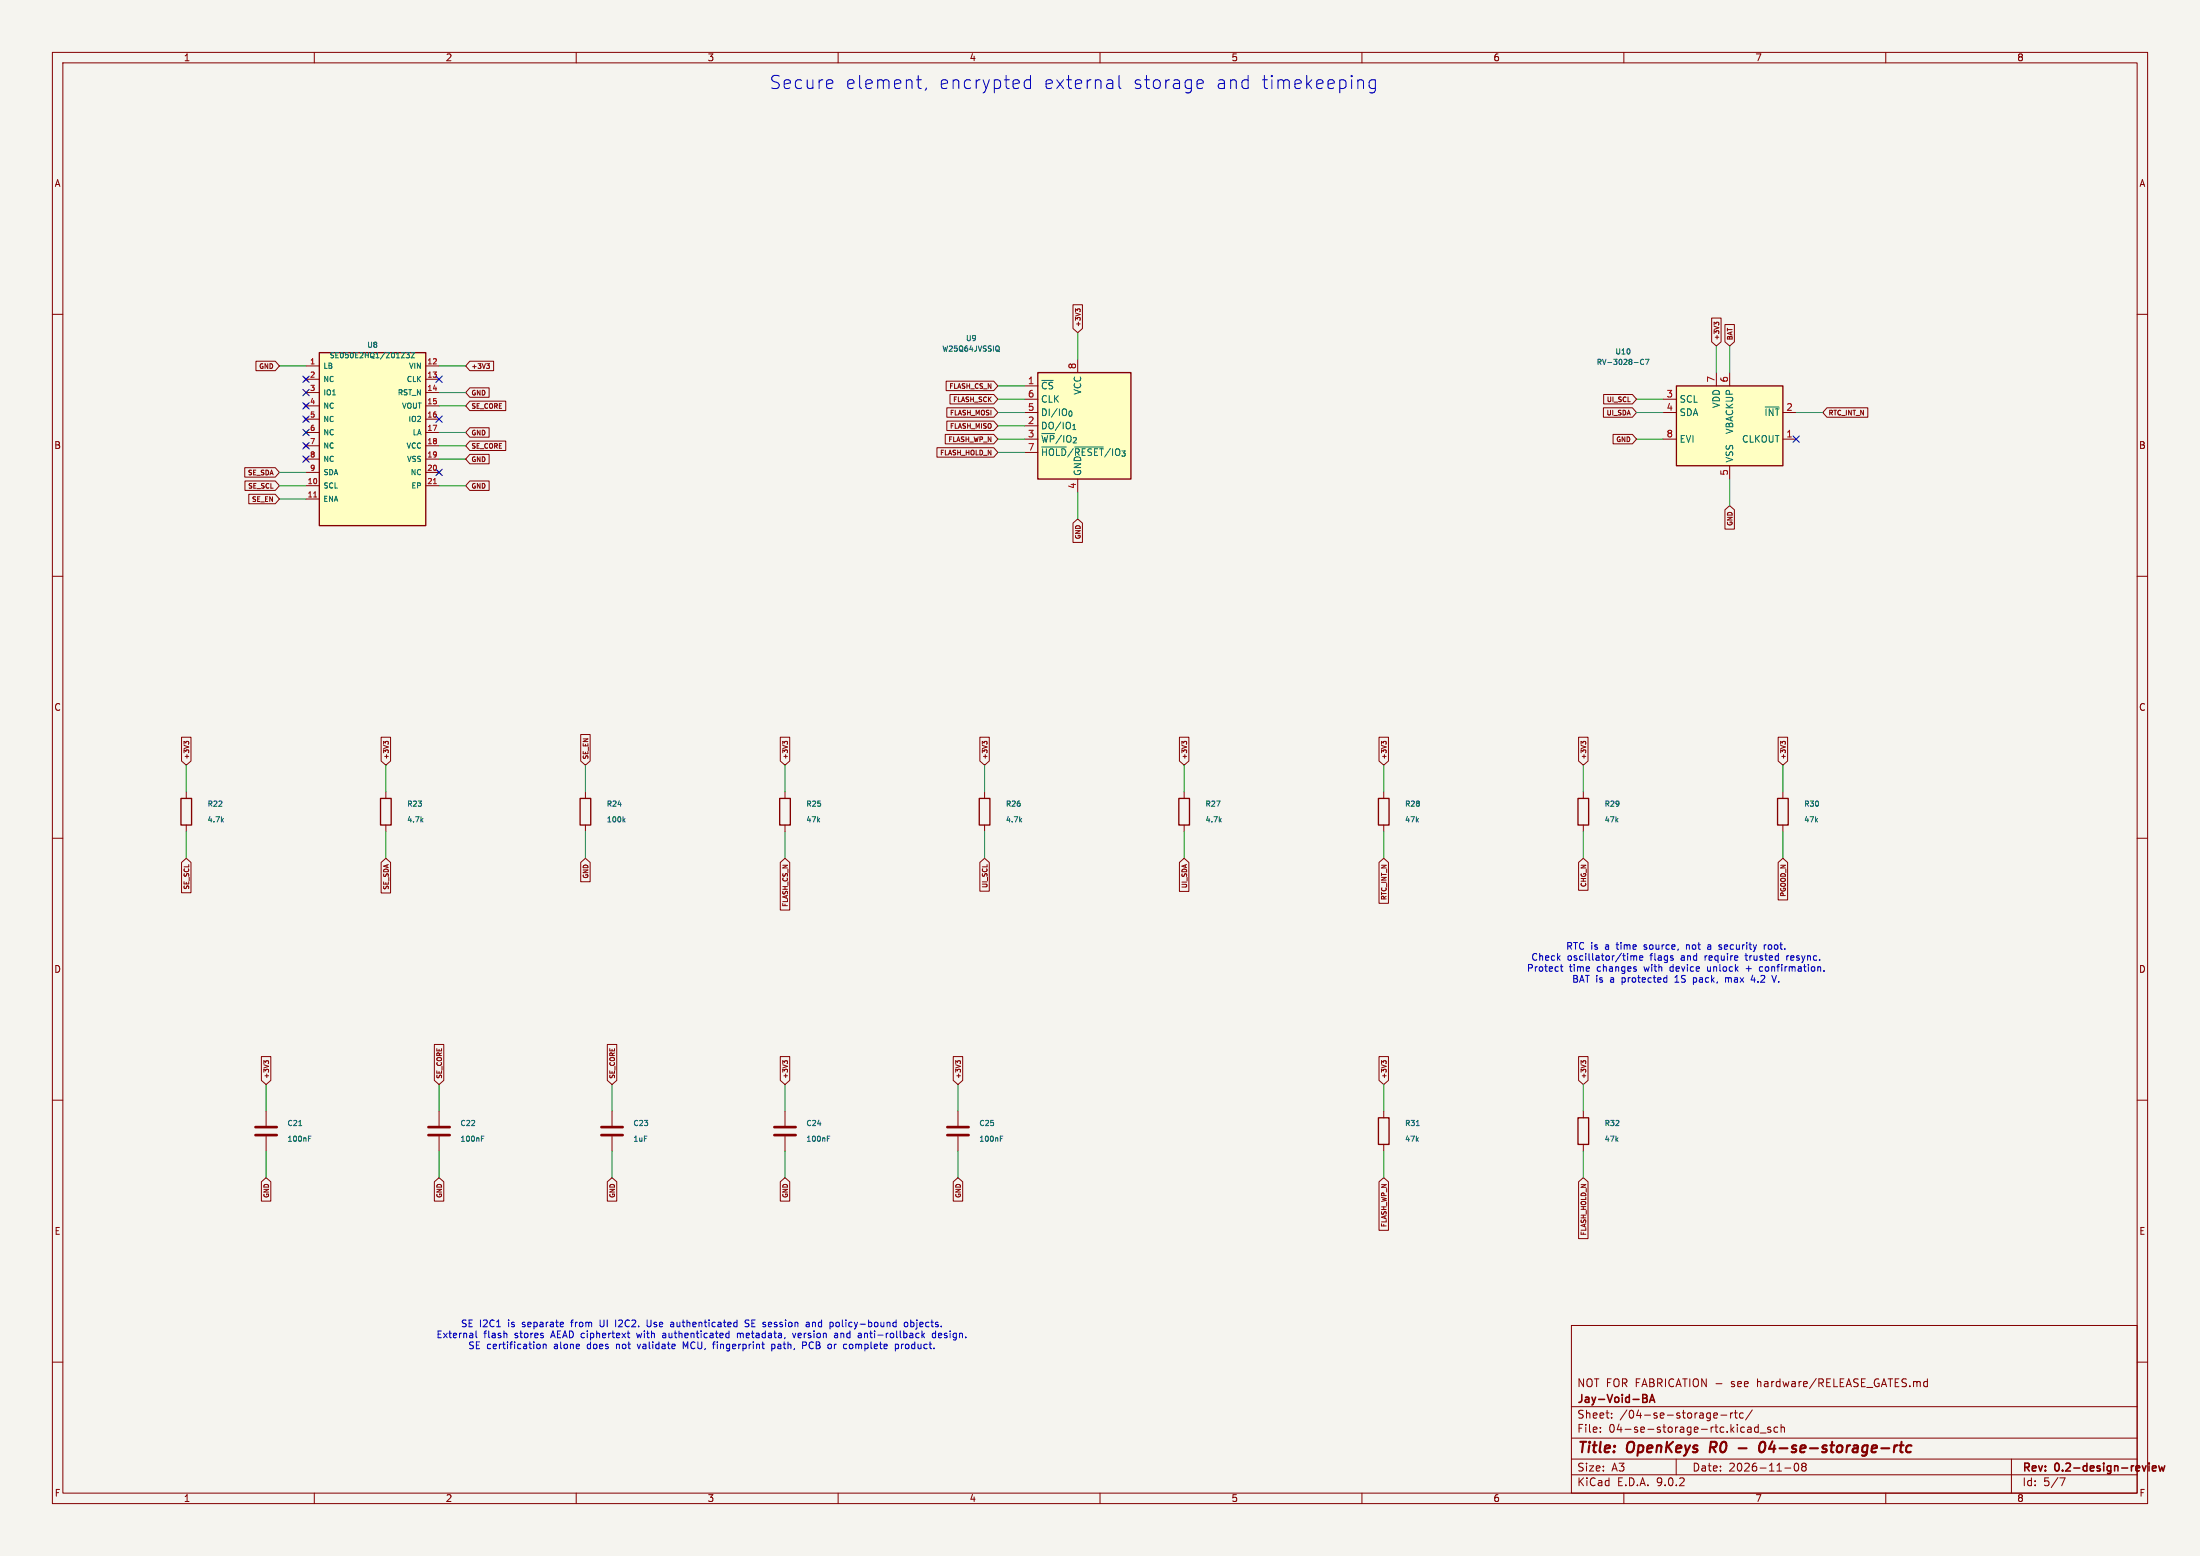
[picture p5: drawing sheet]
(kicad_sch
 (version 20250114)
 (generator "eeschema")
 (paper "A3")
 (title_block
  (title "OpenKeys R0 - 04-se-storage-rtc")
  (date "2026-11-08")
  (rev "0.2-design-review")
  (company "Jay-Void-BA")
  (comment 1 "NOT FOR FABRICATION - see hardware/RELEASE_GATES.md"))
 (lib_symbols
  (symbol "OpenKeys:SE050E"
   (pin_names
    (offset 0.7)) (in_bom yes) (on_board yes)
   (property "Reference" "U" (at 0 19.51 0) (effects (font (size 1.0 1.0))))
   (property "Value" "SE050E" (at 0 17.51 0) (effects (font (size 1.0 1.0))))
   (symbol "SE050E_0_1"
    (rectangle (start -10.16 16.51) (end 10.16 -16.51) (stroke (width 0.254) (type default)) (fill (type background))))
   (symbol "SE050E_1_1"
    (pin passive line (at -12.7 13.97 0) (length 2.54) (name "LB" (effects (font (size 1.0 1.0)))) (number "1" (effects (font (size 1.0 1.0)))))
    (pin no_connect line (at -12.7 11.43 0) (length 2.54) (name "NC" (effects (font (size 1.0 1.0)))) (number "2" (effects (font (size 1.0 1.0)))))
    (pin bidirectional line (at -12.7 8.89 0) (length 2.54) (name "IO1" (effects (font (size 1.0 1.0)))) (number "3" (effects (font (size 1.0 1.0)))))
    (pin no_connect line (at -12.7 6.35 0) (length 2.54) (name "NC" (effects (font (size 1.0 1.0)))) (number "4" (effects (font (size 1.0 1.0)))))
    (pin no_connect line (at -12.7 3.81 0) (length 2.54) (name "NC" (effects (font (size 1.0 1.0)))) (number "5" (effects (font (size 1.0 1.0)))))
    (pin no_connect line (at -12.7 1.27 0) (length 2.54) (name "NC" (effects (font (size 1.0 1.0)))) (number "6" (effects (font (size 1.0 1.0)))))
    (pin no_connect line (at -12.7 -1.27 0) (length 2.54) (name "NC" (effects (font (size 1.0 1.0)))) (number "7" (effects (font (size 1.0 1.0)))))
    (pin no_connect line (at -12.7 -3.81 0) (length 2.54) (name "NC" (effects (font (size 1.0 1.0)))) (number "8" (effects (font (size 1.0 1.0)))))
    (pin bidirectional line (at -12.7 -6.35 0) (length 2.54) (name "SDA" (effects (font (size 1.0 1.0)))) (number "9" (effects (font (size 1.0 1.0)))))
    (pin input line (at -12.7 -8.89 0) (length 2.54) (name "SCL" (effects (font (size 1.0 1.0)))) (number "10" (effects (font (size 1.0 1.0)))))
    (pin input line (at -12.7 -11.43 0) (length 2.54) (name "ENA" (effects (font (size 1.0 1.0)))) (number "11" (effects (font (size 1.0 1.0)))))
    (pin power_in line (at 12.7 13.97 180) (length 2.54) (name "VIN" (effects (font (size 1.0 1.0)))) (number "12" (effects (font (size 1.0 1.0)))))
    (pin input line (at 12.7 11.43 180) (length 2.54) (name "CLK" (effects (font (size 1.0 1.0)))) (number "13" (effects (font (size 1.0 1.0)))))
    (pin input line (at 12.7 8.89 180) (length 2.54) (name "RST_N" (effects (font (size 1.0 1.0)))) (number "14" (effects (font (size 1.0 1.0)))))
    (pin power_out line (at 12.7 6.35 180) (length 2.54) (name "VOUT" (effects (font (size 1.0 1.0)))) (number "15" (effects (font (size 1.0 1.0)))))
    (pin bidirectional line (at 12.7 3.81 180) (length 2.54) (name "IO2" (effects (font (size 1.0 1.0)))) (number "16" (effects (font (size 1.0 1.0)))))
    (pin passive line (at 12.7 1.27 180) (length 2.54) (name "LA" (effects (font (size 1.0 1.0)))) (number "17" (effects (font (size 1.0 1.0)))))
    (pin power_in line (at 12.7 -1.27 180) (length 2.54) (name "VCC" (effects (font (size 1.0 1.0)))) (number "18" (effects (font (size 1.0 1.0)))))
    (pin power_in line (at 12.7 -3.81 180) (length 2.54) (name "VSS" (effects (font (size 1.0 1.0)))) (number "19" (effects (font (size 1.0 1.0)))))
    (pin no_connect line (at 12.7 -6.35 180) (length 2.54) (name "NC" (effects (font (size 1.0 1.0)))) (number "20" (effects (font (size 1.0 1.0)))))
    (pin passive line (at 12.7 -8.89 180) (length 2.54) (name "EP" (effects (font (size 1.0 1.0)))) (number "21" (effects (font (size 1.0 1.0)))))))
  (symbol "OpenKeys:W25Q32JVSS" (exclude_from_sim no) (in_bom yes) (on_board yes)
   (property "Reference" "U" (at -6.35 11.43 0) (effects (font (size 1.27 1.27))))
   (property "Value" "W25Q32JVSS" (at 7.62 11.43 0) (effects (font (size 1.27 1.27))))
   (property "Footprint" "Package_SO:SOIC-8_5.3x5.3mm_P1.27mm" (at 0 0 0) (effects (font (size 1.27 1.27)) (hide yes)))
   (property "Datasheet" "http://www.winbond.com/resource-files/w25q32jv%20revg%2003272018%20plus.pdf" (at 0 0 0) (effects (font (size 1.27 1.27)) (hide yes)))
   (property "Description" "32Mbit / 4MiB Serial Flash Memory, Standard/Dual/Quad SPI, 2.7-3.6V, SOIC-8 (208 mil)" (at 0 0 0) (effects (font (size 1.27 1.27)) (hide yes)))
   (symbol "W25Q32JVSS_0_1"
    (rectangle (start -7.62 10.16) (end 10.16 -10.16) (stroke (width 0.254) (type default)) (fill (type background))))
   (symbol "W25Q32JVSS_1_1"
    (pin input line (at -10.16 7.62 0) (length 2.54) (name "~{CS}" (effects (font (size 1.27 1.27)))) (number "1" (effects (font (size 1.27 1.27)))))
    (pin input line (at -10.16 5.08 0) (length 2.54) (name "CLK" (effects (font (size 1.27 1.27)))) (number "6" (effects (font (size 1.27 1.27)))))
    (pin bidirectional line (at -10.16 2.54 0) (length 2.54) (name "DI/IO_{0}" (effects (font (size 1.27 1.27)))) (number "5" (effects (font (size 1.27 1.27)))))
    (pin bidirectional line (at -10.16 0 0) (length 2.54) (name "DO/IO_{1}" (effects (font (size 1.27 1.27)))) (number "2" (effects (font (size 1.27 1.27)))))
    (pin bidirectional line (at -10.16 -2.54 0) (length 2.54) (name "~{WP}/IO_{2}" (effects (font (size 1.27 1.27)))) (number "3" (effects (font (size 1.27 1.27)))))
    (pin bidirectional line (at -10.16 -5.08 0) (length 2.54) (name "~{HOLD}/~{RESET}/IO_{3}" (effects (font (size 1.27 1.27)))) (number "7" (effects (font (size 1.27 1.27)))))
    (pin power_in line (at 0 12.7 270) (length 2.54) (name "VCC" (effects (font (size 1.27 1.27)))) (number "8" (effects (font (size 1.27 1.27)))))
    (pin power_in line (at 0 -12.7 90) (length 2.54) (name "GND" (effects (font (size 1.27 1.27)))) (number "4" (effects (font (size 1.27 1.27))))))
   (embedded_fonts no))
  (symbol "OpenKeys:RV-3028-C7" (exclude_from_sim no) (in_bom yes) (on_board yes)
   (property "Reference" "U" (at -8.89 8.89 0) (effects (font (size 1.27 1.27))))
   (property "Value" "RV-3028-C7" (at 7.62 8.89 0) (effects (font (size 1.27 1.27))))
   (property "Footprint" "Package_SON:MicroCrystal_C7_SON-8_1.5x3.2mm_P0.9mm" (at 25.4 -8.89 0) (effects (font (size 1.27 1.27)) (hide yes)))
   (property "Datasheet" "https://www.microcrystal.com/fileadmin/Media/Products/RTC/Datasheet/RV-3028-C7.pdf" (at 0 0 0) (effects (font (size 1.27 1.27)) (hide yes)))
   (property "Description" "Realtime Clock/Calendar I2C Interface, Extreme Low Power, 1.1 V to 5.5 V, MicroCrystal C7" (at 0 0 0) (effects (font (size 1.27 1.27)) (hide yes)))
   (symbol "RV-3028-C7_0_1"
    (rectangle (start -10.16 7.62) (end 10.16 -7.62) (stroke (width 0.254) (type default)) (fill (type background))))
   (symbol "RV-3028-C7_1_1"
    (pin input line (at -12.7 5.08 0) (length 2.54) (name "SCL" (effects (font (size 1.27 1.27)))) (number "3" (effects (font (size 1.27 1.27)))))
    (pin bidirectional line (at -12.7 2.54 0) (length 2.54) (name "SDA" (effects (font (size 1.27 1.27)))) (number "4" (effects (font (size 1.27 1.27)))))
    (pin input line (at -12.7 -2.54 0) (length 2.54) (name "EVI" (effects (font (size 1.27 1.27)))) (number "8" (effects (font (size 1.27 1.27)))))
    (pin power_in line (at -2.54 10.16 270) (length 2.54) (name "VDD" (effects (font (size 1.27 1.27)))) (number "7" (effects (font (size 1.27 1.27)))))
    (pin power_in line (at 0 10.16 270) (length 2.54) (name "VBACKUP" (effects (font (size 1.27 1.27)))) (number "6" (effects (font (size 1.27 1.27)))))
    (pin power_in line (at 0 -10.16 90) (length 2.54) (name "VSS" (effects (font (size 1.27 1.27)))) (number "5" (effects (font (size 1.27 1.27)))))
    (pin open_collector line (at 12.7 2.54 180) (length 2.54) (name "~{INT}" (effects (font (size 1.27 1.27)))) (number "2" (effects (font (size 1.27 1.27)))))
    (pin output line (at 12.7 -2.54 180) (length 2.54) (name "CLKOUT" (effects (font (size 1.27 1.27)))) (number "1" (effects (font (size 1.27 1.27))))))
   (embedded_fonts no))
  (symbol "OpenKeys:R"
   (pin_numbers (hide yes))
   (pin_names
    (offset 0)) (exclude_from_sim no) (in_bom yes) (on_board yes)
   (property "Reference" "R" (at 2.032 0 90) (effects (font (size 1.27 1.27))))
   (property "Value" "R" (at 0 0 90) (effects (font (size 1.27 1.27))))
   (property "Footprint" "" (at -1.778 0 90) (effects (font (size 1.27 1.27)) (hide yes)))
   (property "Datasheet" "~" (at 0 0 0) (effects (font (size 1.27 1.27)) (hide yes)))
   (property "Description" "Resistor" (at 0 0 0) (effects (font (size 1.27 1.27)) (hide yes)))
   (symbol "R_0_1"
    (rectangle (start -1.016 -2.54) (end 1.016 2.54) (stroke (width 0.254) (type default)) (fill (type none))))
   (symbol "R_1_1"
    (pin passive line (at 0 3.81 270) (length 1.27) (name "~" (effects (font (size 1.27 1.27)))) (number "1" (effects (font (size 1.27 1.27)))))
    (pin passive line (at 0 -3.81 90) (length 1.27) (name "~" (effects (font (size 1.27 1.27)))) (number "2" (effects (font (size 1.27 1.27))))))
   (embedded_fonts no))
  (symbol "OpenKeys:C"
   (pin_numbers (hide yes))
   (pin_names
    (offset 0.254)) (exclude_from_sim no) (in_bom yes) (on_board yes)
   (property "Reference" "C" (at 0.635 2.54 0) (effects (font (size 1.27 1.27)) (justify left)))
   (property "Value" "C" (at 0.635 -2.54 0) (effects (font (size 1.27 1.27)) (justify left)))
   (property "Footprint" "" (at 0.9652 -3.81 0) (effects (font (size 1.27 1.27)) (hide yes)))
   (property "Datasheet" "~" (at 0 0 0) (effects (font (size 1.27 1.27)) (hide yes)))
   (property "Description" "Unpolarized capacitor" (at 0 0 0) (effects (font (size 1.27 1.27)) (hide yes)))
   (symbol "C_0_1"
    (polyline (pts (xy -2.032 0.762) (xy 2.032 0.762)) (stroke (width 0.508) (type default)) (fill (type none)))
    (polyline (pts (xy -2.032 -0.762) (xy 2.032 -0.762)) (stroke (width 0.508) (type default)) (fill (type none))))
   (symbol "C_1_1"
    (pin passive line (at 0 3.81 270) (length 2.794) (name "~" (effects (font (size 1.27 1.27)))) (number "1" (effects (font (size 1.27 1.27)))))
    (pin passive line (at 0 -3.81 90) (length 2.794) (name "~" (effects (font (size 1.27 1.27)))) (number "2" (effects (font (size 1.27 1.27))))))
   (embedded_fonts no)))
 (text "Secure element, encrypted external storage and timekeeping" (at 205 16 0) (effects (font (size 2.5 2.5))))
 (wire (pts (xy 58.42 69.85) (xy 53.34 69.85)) (stroke (width 0) (type default)))
 (global_label "GND"
  (shape input) (at 53.34 69.85 180) (effects (font (size 0.9 0.9)) (justify right))
  (property "Intersheetrefs" "${INTERSHEET_REFS}" (at 53.34 69.85 180) (effects (font (size 0.8 0.8)) (hide yes))))
 (no_connect (at 58.42 72.39))
 (no_connect (at 58.42 74.93))
 (no_connect (at 58.42 77.47))
 (no_connect (at 58.42 80.01))
 (no_connect (at 58.42 82.55))
 (no_connect (at 58.42 85.09))
 (no_connect (at 58.42 87.63))
 (wire (pts (xy 58.42 90.17) (xy 53.34 90.17)) (stroke (width 0) (type default)))
 (global_label "SE_SDA"
  (shape input) (at 53.34 90.17 180) (effects (font (size 0.9 0.9)) (justify right))
  (property "Intersheetrefs" "${INTERSHEET_REFS}" (at 53.34 90.17 180) (effects (font (size 0.8 0.8)) (hide yes))))
 (wire (pts (xy 58.42 92.71) (xy 53.34 92.71)) (stroke (width 0) (type default)))
 (global_label "SE_SCL"
  (shape input) (at 53.34 92.71 180) (effects (font (size 0.9 0.9)) (justify right))
  (property "Intersheetrefs" "${INTERSHEET_REFS}" (at 53.34 92.71 180) (effects (font (size 0.8 0.8)) (hide yes))))
 (wire (pts (xy 58.42 95.25) (xy 53.34 95.25)) (stroke (width 0) (type default)))
 (global_label "SE_EN"
  (shape input) (at 53.34 95.25 180) (effects (font (size 0.9 0.9)) (justify right))
  (property "Intersheetrefs" "${INTERSHEET_REFS}" (at 53.34 95.25 180) (effects (font (size 0.8 0.8)) (hide yes))))
 (wire (pts (xy 83.82 69.85) (xy 88.9 69.85)) (stroke (width 0) (type default)))
 (global_label "+3V3"
  (shape input) (at 88.9 69.85 0) (effects (font (size 0.9 0.9)) (justify left))
  (property "Intersheetrefs" "${INTERSHEET_REFS}" (at 88.9 69.85 0) (effects (font (size 0.8 0.8)) (hide yes))))
 (no_connect (at 83.82 72.39))
 (wire (pts (xy 83.82 74.93) (xy 88.9 74.93)) (stroke (width 0) (type default)))
 (global_label "GND"
  (shape input) (at 88.9 74.93 0) (effects (font (size 0.9 0.9)) (justify left))
  (property "Intersheetrefs" "${INTERSHEET_REFS}" (at 88.9 74.93 0) (effects (font (size 0.8 0.8)) (hide yes))))
 (wire (pts (xy 83.82 77.47) (xy 88.9 77.47)) (stroke (width 0) (type default)))
 (global_label "SE_CORE"
  (shape input) (at 88.9 77.47 0) (effects (font (size 0.9 0.9)) (justify left))
  (property "Intersheetrefs" "${INTERSHEET_REFS}" (at 88.9 77.47 0) (effects (font (size 0.8 0.8)) (hide yes))))
 (no_connect (at 83.82 80.01))
 (wire (pts (xy 83.82 82.55) (xy 88.9 82.55)) (stroke (width 0) (type default)))
 (global_label "GND"
  (shape input) (at 88.9 82.55 0) (effects (font (size 0.9 0.9)) (justify left))
  (property "Intersheetrefs" "${INTERSHEET_REFS}" (at 88.9 82.55 0) (effects (font (size 0.8 0.8)) (hide yes))))
 (wire (pts (xy 83.82 85.09) (xy 88.9 85.09)) (stroke (width 0) (type default)))
 (global_label "SE_CORE"
  (shape input) (at 88.9 85.09 0) (effects (font (size 0.9 0.9)) (justify left))
  (property "Intersheetrefs" "${INTERSHEET_REFS}" (at 88.9 85.09 0) (effects (font (size 0.8 0.8)) (hide yes))))
 (wire (pts (xy 83.82 87.63) (xy 88.9 87.63)) (stroke (width 0) (type default)))
 (global_label "GND"
  (shape input) (at 88.9 87.63 0) (effects (font (size 0.9 0.9)) (justify left))
  (property "Intersheetrefs" "${INTERSHEET_REFS}" (at 88.9 87.63 0) (effects (font (size 0.8 0.8)) (hide yes))))
 (no_connect (at 83.82 90.17))
 (wire (pts (xy 83.82 92.71) (xy 88.9 92.71)) (stroke (width 0) (type default)))
 (global_label "GND"
  (shape input) (at 88.9 92.71 0) (effects (font (size 0.9 0.9)) (justify left))
  (property "Intersheetrefs" "${INTERSHEET_REFS}" (at 88.9 92.71 0) (effects (font (size 0.8 0.8)) (hide yes))))
 (symbol
  (lib_id "OpenKeys:SE050E") (at 71.12 83.82 0) (unit 1) (in_bom yes) (on_board yes) (dnp no)
  (property "Reference" "U8" (at 71.12 65.85 0) (effects (font (size 1 1))))
  (property "Value" "SE050E2HQ1/Z01Z3Z" (at 71.12 67.85 0) (effects (font (size 1 1))))
  (property "Footprint" "OpenKeys:SE050_SOT1969-1_HX2QFN20" (at 71.12 83.82 0) (effects (font (size 1 1)) (hide yes)))
  (property "Datasheet" "" (at 71.12 83.82 0) (effects (font (size 1 1)) (hide yes))) (pin "1") (pin "2") (pin "3") (pin "4") (pin "5") (pin "6") (pin "7") (pin "8") (pin "9") (pin "10") (pin "11") (pin "12") (pin "13") (pin "14") (pin "15") (pin "16") (pin "17") (pin "18") (pin "19") (pin "20") (pin "21"))
 (wire (pts (xy 195.58 73.66) (xy 190.5 73.66)) (stroke (width 0) (type default)))
 (global_label "FLASH_CS_N"
  (shape input) (at 190.5 73.66 180) (effects (font (size 0.9 0.9)) (justify right))
  (property "Intersheetrefs" "${INTERSHEET_REFS}" (at 190.5 73.66 180) (effects (font (size 0.8 0.8)) (hide yes))))
 (wire (pts (xy 195.58 76.2) (xy 190.5 76.2)) (stroke (width 0) (type default)))
 (global_label "FLASH_SCK"
  (shape input) (at 190.5 76.2 180) (effects (font (size 0.9 0.9)) (justify right))
  (property "Intersheetrefs" "${INTERSHEET_REFS}" (at 190.5 76.2 180) (effects (font (size 0.8 0.8)) (hide yes))))
 (wire (pts (xy 195.58 78.74) (xy 190.5 78.74)) (stroke (width 0) (type default)))
 (global_label "FLASH_MOSI"
  (shape input) (at 190.5 78.74 180) (effects (font (size 0.9 0.9)) (justify right))
  (property "Intersheetrefs" "${INTERSHEET_REFS}" (at 190.5 78.74 180) (effects (font (size 0.8 0.8)) (hide yes))))
 (wire (pts (xy 195.58 81.28) (xy 190.5 81.28)) (stroke (width 0) (type default)))
 (global_label "FLASH_MISO"
  (shape input) (at 190.5 81.28 180) (effects (font (size 0.9 0.9)) (justify right))
  (property "Intersheetrefs" "${INTERSHEET_REFS}" (at 190.5 81.28 180) (effects (font (size 0.8 0.8)) (hide yes))))
 (wire (pts (xy 195.58 83.82) (xy 190.5 83.82)) (stroke (width 0) (type default)))
 (global_label "FLASH_WP_N"
  (shape input) (at 190.5 83.82 180) (effects (font (size 0.9 0.9)) (justify right))
  (property "Intersheetrefs" "${INTERSHEET_REFS}" (at 190.5 83.82 180) (effects (font (size 0.8 0.8)) (hide yes))))
 (wire (pts (xy 195.58 86.36) (xy 190.5 86.36)) (stroke (width 0) (type default)))
 (global_label "FLASH_HOLD_N"
  (shape input) (at 190.5 86.36 180) (effects (font (size 0.9 0.9)) (justify right))
  (property "Intersheetrefs" "${INTERSHEET_REFS}" (at 190.5 86.36 180) (effects (font (size 0.8 0.8)) (hide yes))))
 (wire (pts (xy 205.74 68.58) (xy 205.74 63.5)) (stroke (width 0) (type default)))
 (global_label "+3V3"
  (shape input) (at 205.74 63.5 90) (effects (font (size 0.9 0.9)) (justify left))
  (property "Intersheetrefs" "${INTERSHEET_REFS}" (at 205.74 63.5 90) (effects (font (size 0.8 0.8)) (hide yes))))
 (wire (pts (xy 205.74 93.98) (xy 205.74 99.06)) (stroke (width 0) (type default)))
 (global_label "GND"
  (shape input) (at 205.74 99.06 270) (effects (font (size 0.9 0.9)) (justify right))
  (property "Intersheetrefs" "${INTERSHEET_REFS}" (at 205.74 99.06 270) (effects (font (size 0.8 0.8)) (hide yes))))
 (symbol
  (lib_id "OpenKeys:W25Q32JVSS") (at 205.74 81.28 0) (unit 1) (in_bom yes) (on_board yes) (dnp no)
  (property "Reference" "U9" (at 185.42 64.58 0) (effects (font (size 1 1))))
  (property "Value" "W25Q64JVSSIQ" (at 185.42 66.58 0) (effects (font (size 1 1))))
  (property "Footprint" "Package_SO:SOIC-8_5.3x5.3mm_P1.27mm" (at 185.42 81.28 0) (effects (font (size 1 1)) (hide yes)))
  (property "Datasheet" "http://www.winbond.com/resource-files/w25q32jv%20revg%2003272018%20plus.pdf" (at 185.42 81.28 0) (effects (font (size 1 1)) (hide yes))) (pin "1") (pin "6") (pin "5") (pin "2") (pin "3") (pin "7") (pin "8") (pin "4"))
 (wire (pts (xy 317.5 76.2) (xy 312.42 76.2)) (stroke (width 0) (type default)))
 (global_label "UI_SCL"
  (shape input) (at 312.42 76.2 180) (effects (font (size 0.9 0.9)) (justify right))
  (property "Intersheetrefs" "${INTERSHEET_REFS}" (at 312.42 76.2 180) (effects (font (size 0.8 0.8)) (hide yes))))
 (wire (pts (xy 317.5 78.74) (xy 312.42 78.74)) (stroke (width 0) (type default)))
 (global_label "UI_SDA"
  (shape input) (at 312.42 78.74 180) (effects (font (size 0.9 0.9)) (justify right))
  (property "Intersheetrefs" "${INTERSHEET_REFS}" (at 312.42 78.74 180) (effects (font (size 0.8 0.8)) (hide yes))))
 (wire (pts (xy 317.5 83.82) (xy 312.42 83.82)) (stroke (width 0) (type default)))
 (global_label "GND"
  (shape input) (at 312.42 83.82 180) (effects (font (size 0.9 0.9)) (justify right))
  (property "Intersheetrefs" "${INTERSHEET_REFS}" (at 312.42 83.82 180) (effects (font (size 0.8 0.8)) (hide yes))))
 (wire (pts (xy 327.66 71.12) (xy 327.66 66.04)) (stroke (width 0) (type default)))
 (global_label "+3V3"
  (shape input) (at 327.66 66.04 90) (effects (font (size 0.9 0.9)) (justify left))
  (property "Intersheetrefs" "${INTERSHEET_REFS}" (at 327.66 66.04 90) (effects (font (size 0.8 0.8)) (hide yes))))
 (wire (pts (xy 330.2 71.12) (xy 330.2 66.04)) (stroke (width 0) (type default)))
 (global_label "BAT"
  (shape input) (at 330.2 66.04 90) (effects (font (size 0.9 0.9)) (justify left))
  (property "Intersheetrefs" "${INTERSHEET_REFS}" (at 330.2 66.04 90) (effects (font (size 0.8 0.8)) (hide yes))))
 (wire (pts (xy 330.2 91.44) (xy 330.2 96.52)) (stroke (width 0) (type default)))
 (global_label "GND"
  (shape input) (at 330.2 96.52 270) (effects (font (size 0.9 0.9)) (justify right))
  (property "Intersheetrefs" "${INTERSHEET_REFS}" (at 330.2 96.52 270) (effects (font (size 0.8 0.8)) (hide yes))))
 (wire (pts (xy 342.9 78.74) (xy 347.98 78.74)) (stroke (width 0) (type default)))
 (global_label "RTC_INT_N"
  (shape input) (at 347.98 78.74 0) (effects (font (size 0.9 0.9)) (justify left))
  (property "Intersheetrefs" "${INTERSHEET_REFS}" (at 347.98 78.74 0) (effects (font (size 0.8 0.8)) (hide yes))))
 (no_connect (at 342.9 83.82))
 (symbol
  (lib_id "OpenKeys:RV-3028-C7") (at 330.2 81.28 0) (unit 1) (in_bom yes) (on_board yes) (dnp no)
  (property "Reference" "U10" (at 309.88 67.12 0) (effects (font (size 1 1))))
  (property "Value" "RV-3028-C7" (at 309.88 69.12 0) (effects (font (size 1 1))))
  (property "Footprint" "Package_SON:MicroCrystal_C7_SON-8_1.5x3.2mm_P0.9mm" (at 309.88 81.28 0) (effects (font (size 1 1)) (hide yes)))
  (property "Datasheet" "https://www.microcrystal.com/fileadmin/Media/Products/RTC/Datasheet/RV-3028-C7.pdf" (at 309.88 81.28 0) (effects (font (size 1 1)) (hide yes))) (pin "3") (pin "4") (pin "8") (pin "7") (pin "6") (pin "5") (pin "2") (pin "1"))
 (wire (pts (xy 35.56 151.13) (xy 35.56 146.05)) (stroke (width 0) (type default)))
 (global_label "+3V3"
  (shape input) (at 35.56 146.05 90) (effects (font (size 0.9 0.9)) (justify left))
  (property "Intersheetrefs" "${INTERSHEET_REFS}" (at 35.56 146.05 90) (effects (font (size 0.8 0.8)) (hide yes))))
 (wire (pts (xy 35.56 158.75) (xy 35.56 163.83)) (stroke (width 0) (type default)))
 (global_label "SE_SCL"
  (shape input) (at 35.56 163.83 270) (effects (font (size 0.9 0.9)) (justify right))
  (property "Intersheetrefs" "${INTERSHEET_REFS}" (at 35.56 163.83 270) (effects (font (size 0.8 0.8)) (hide yes))))
 (symbol
  (lib_id "OpenKeys:R") (at 35.56 154.94 0) (unit 1) (in_bom yes) (on_board yes) (dnp no)
  (property "Reference" "R22" (at 39.56 153.44 0) (effects (font (size 1 1)) (justify left)))
  (property "Value" "4.7k" (at 39.56 156.44 0) (effects (font (size 1 1)) (justify left)))
  (property "Footprint" "Resistor_SMD:R_0603_1608Metric" (at 39.56 154.94 0) (effects (font (size 1 1)) (hide yes)))
  (property "Datasheet" "~" (at 39.56 154.94 0) (effects (font (size 1 1)) (hide yes))) (pin "1") (pin "2"))
 (wire (pts (xy 73.66 151.13) (xy 73.66 146.05)) (stroke (width 0) (type default)))
 (global_label "+3V3"
  (shape input) (at 73.66 146.05 90) (effects (font (size 0.9 0.9)) (justify left))
  (property "Intersheetrefs" "${INTERSHEET_REFS}" (at 73.66 146.05 90) (effects (font (size 0.8 0.8)) (hide yes))))
 (wire (pts (xy 73.66 158.75) (xy 73.66 163.83)) (stroke (width 0) (type default)))
 (global_label "SE_SDA"
  (shape input) (at 73.66 163.83 270) (effects (font (size 0.9 0.9)) (justify right))
  (property "Intersheetrefs" "${INTERSHEET_REFS}" (at 73.66 163.83 270) (effects (font (size 0.8 0.8)) (hide yes))))
 (symbol
  (lib_id "OpenKeys:R") (at 73.66 154.94 0) (unit 1) (in_bom yes) (on_board yes) (dnp no)
  (property "Reference" "R23" (at 77.66 153.44 0) (effects (font (size 1 1)) (justify left)))
  (property "Value" "4.7k" (at 77.66 156.44 0) (effects (font (size 1 1)) (justify left)))
  (property "Footprint" "Resistor_SMD:R_0603_1608Metric" (at 77.66 154.94 0) (effects (font (size 1 1)) (hide yes)))
  (property "Datasheet" "~" (at 77.66 154.94 0) (effects (font (size 1 1)) (hide yes))) (pin "1") (pin "2"))
 (wire (pts (xy 111.76 151.13) (xy 111.76 146.05)) (stroke (width 0) (type default)))
 (global_label "SE_EN"
  (shape input) (at 111.76 146.05 90) (effects (font (size 0.9 0.9)) (justify left))
  (property "Intersheetrefs" "${INTERSHEET_REFS}" (at 111.76 146.05 90) (effects (font (size 0.8 0.8)) (hide yes))))
 (wire (pts (xy 111.76 158.75) (xy 111.76 163.83)) (stroke (width 0) (type default)))
 (global_label "GND"
  (shape input) (at 111.76 163.83 270) (effects (font (size 0.9 0.9)) (justify right))
  (property "Intersheetrefs" "${INTERSHEET_REFS}" (at 111.76 163.83 270) (effects (font (size 0.8 0.8)) (hide yes))))
 (symbol
  (lib_id "OpenKeys:R") (at 111.76 154.94 0) (unit 1) (in_bom yes) (on_board yes) (dnp no)
  (property "Reference" "R24" (at 115.76 153.44 0) (effects (font (size 1 1)) (justify left)))
  (property "Value" "100k" (at 115.76 156.44 0) (effects (font (size 1 1)) (justify left)))
  (property "Footprint" "Resistor_SMD:R_0603_1608Metric" (at 115.76 154.94 0) (effects (font (size 1 1)) (hide yes)))
  (property "Datasheet" "~" (at 115.76 154.94 0) (effects (font (size 1 1)) (hide yes))) (pin "1") (pin "2"))
 (wire (pts (xy 149.86 151.13) (xy 149.86 146.05)) (stroke (width 0) (type default)))
 (global_label "+3V3"
  (shape input) (at 149.86 146.05 90) (effects (font (size 0.9 0.9)) (justify left))
  (property "Intersheetrefs" "${INTERSHEET_REFS}" (at 149.86 146.05 90) (effects (font (size 0.8 0.8)) (hide yes))))
 (wire (pts (xy 149.86 158.75) (xy 149.86 163.83)) (stroke (width 0) (type default)))
 (global_label "FLASH_CS_N"
  (shape input) (at 149.86 163.83 270) (effects (font (size 0.9 0.9)) (justify right))
  (property "Intersheetrefs" "${INTERSHEET_REFS}" (at 149.86 163.83 270) (effects (font (size 0.8 0.8)) (hide yes))))
 (symbol
  (lib_id "OpenKeys:R") (at 149.86 154.94 0) (unit 1) (in_bom yes) (on_board yes) (dnp no)
  (property "Reference" "R25" (at 153.86 153.44 0) (effects (font (size 1 1)) (justify left)))
  (property "Value" "47k" (at 153.86 156.44 0) (effects (font (size 1 1)) (justify left)))
  (property "Footprint" "Resistor_SMD:R_0603_1608Metric" (at 153.86 154.94 0) (effects (font (size 1 1)) (hide yes)))
  (property "Datasheet" "~" (at 153.86 154.94 0) (effects (font (size 1 1)) (hide yes))) (pin "1") (pin "2"))
 (wire (pts (xy 187.96 151.13) (xy 187.96 146.05)) (stroke (width 0) (type default)))
 (global_label "+3V3"
  (shape input) (at 187.96 146.05 90) (effects (font (size 0.9 0.9)) (justify left))
  (property "Intersheetrefs" "${INTERSHEET_REFS}" (at 187.96 146.05 90) (effects (font (size 0.8 0.8)) (hide yes))))
 (wire (pts (xy 187.96 158.75) (xy 187.96 163.83)) (stroke (width 0) (type default)))
 (global_label "UI_SCL"
  (shape input) (at 187.96 163.83 270) (effects (font (size 0.9 0.9)) (justify right))
  (property "Intersheetrefs" "${INTERSHEET_REFS}" (at 187.96 163.83 270) (effects (font (size 0.8 0.8)) (hide yes))))
 (symbol
  (lib_id "OpenKeys:R") (at 187.96 154.94 0) (unit 1) (in_bom yes) (on_board yes) (dnp no)
  (property "Reference" "R26" (at 191.96 153.44 0) (effects (font (size 1 1)) (justify left)))
  (property "Value" "4.7k" (at 191.96 156.44 0) (effects (font (size 1 1)) (justify left)))
  (property "Footprint" "Resistor_SMD:R_0603_1608Metric" (at 191.96 154.94 0) (effects (font (size 1 1)) (hide yes)))
  (property "Datasheet" "~" (at 191.96 154.94 0) (effects (font (size 1 1)) (hide yes))) (pin "1") (pin "2"))
 (wire (pts (xy 226.06 151.13) (xy 226.06 146.05)) (stroke (width 0) (type default)))
 (global_label "+3V3"
  (shape input) (at 226.06 146.05 90) (effects (font (size 0.9 0.9)) (justify left))
  (property "Intersheetrefs" "${INTERSHEET_REFS}" (at 226.06 146.05 90) (effects (font (size 0.8 0.8)) (hide yes))))
 (wire (pts (xy 226.06 158.75) (xy 226.06 163.83)) (stroke (width 0) (type default)))
 (global_label "UI_SDA"
  (shape input) (at 226.06 163.83 270) (effects (font (size 0.9 0.9)) (justify right))
  (property "Intersheetrefs" "${INTERSHEET_REFS}" (at 226.06 163.83 270) (effects (font (size 0.8 0.8)) (hide yes))))
 (symbol
  (lib_id "OpenKeys:R") (at 226.06 154.94 0) (unit 1) (in_bom yes) (on_board yes) (dnp no)
  (property "Reference" "R27" (at 230.06 153.44 0) (effects (font (size 1 1)) (justify left)))
  (property "Value" "4.7k" (at 230.06 156.44 0) (effects (font (size 1 1)) (justify left)))
  (property "Footprint" "Resistor_SMD:R_0603_1608Metric" (at 230.06 154.94 0) (effects (font (size 1 1)) (hide yes)))
  (property "Datasheet" "~" (at 230.06 154.94 0) (effects (font (size 1 1)) (hide yes))) (pin "1") (pin "2"))
 (wire (pts (xy 264.16 151.13) (xy 264.16 146.05)) (stroke (width 0) (type default)))
 (global_label "+3V3"
  (shape input) (at 264.16 146.05 90) (effects (font (size 0.9 0.9)) (justify left))
  (property "Intersheetrefs" "${INTERSHEET_REFS}" (at 264.16 146.05 90) (effects (font (size 0.8 0.8)) (hide yes))))
 (wire (pts (xy 264.16 158.75) (xy 264.16 163.83)) (stroke (width 0) (type default)))
 (global_label "RTC_INT_N"
  (shape input) (at 264.16 163.83 270) (effects (font (size 0.9 0.9)) (justify right))
  (property "Intersheetrefs" "${INTERSHEET_REFS}" (at 264.16 163.83 270) (effects (font (size 0.8 0.8)) (hide yes))))
 (symbol
  (lib_id "OpenKeys:R") (at 264.16 154.94 0) (unit 1) (in_bom yes) (on_board yes) (dnp no)
  (property "Reference" "R28" (at 268.16 153.44 0) (effects (font (size 1 1)) (justify left)))
  (property "Value" "47k" (at 268.16 156.44 0) (effects (font (size 1 1)) (justify left)))
  (property "Footprint" "Resistor_SMD:R_0603_1608Metric" (at 268.16 154.94 0) (effects (font (size 1 1)) (hide yes)))
  (property "Datasheet" "~" (at 268.16 154.94 0) (effects (font (size 1 1)) (hide yes))) (pin "1") (pin "2"))
 (wire (pts (xy 302.26 151.13) (xy 302.26 146.05)) (stroke (width 0) (type default)))
 (global_label "+3V3"
  (shape input) (at 302.26 146.05 90) (effects (font (size 0.9 0.9)) (justify left))
  (property "Intersheetrefs" "${INTERSHEET_REFS}" (at 302.26 146.05 90) (effects (font (size 0.8 0.8)) (hide yes))))
 (wire (pts (xy 302.26 158.75) (xy 302.26 163.83)) (stroke (width 0) (type default)))
 (global_label "CHG_N"
  (shape input) (at 302.26 163.83 270) (effects (font (size 0.9 0.9)) (justify right))
  (property "Intersheetrefs" "${INTERSHEET_REFS}" (at 302.26 163.83 270) (effects (font (size 0.8 0.8)) (hide yes))))
 (symbol
  (lib_id "OpenKeys:R") (at 302.26 154.94 0) (unit 1) (in_bom yes) (on_board yes) (dnp no)
  (property "Reference" "R29" (at 306.26 153.44 0) (effects (font (size 1 1)) (justify left)))
  (property "Value" "47k" (at 306.26 156.44 0) (effects (font (size 1 1)) (justify left)))
  (property "Footprint" "Resistor_SMD:R_0603_1608Metric" (at 306.26 154.94 0) (effects (font (size 1 1)) (hide yes)))
  (property "Datasheet" "~" (at 306.26 154.94 0) (effects (font (size 1 1)) (hide yes))) (pin "1") (pin "2"))
 (wire (pts (xy 340.36 151.13) (xy 340.36 146.05)) (stroke (width 0) (type default)))
 (global_label "+3V3"
  (shape input) (at 340.36 146.05 90) (effects (font (size 0.9 0.9)) (justify left))
  (property "Intersheetrefs" "${INTERSHEET_REFS}" (at 340.36 146.05 90) (effects (font (size 0.8 0.8)) (hide yes))))
 (wire (pts (xy 340.36 158.75) (xy 340.36 163.83)) (stroke (width 0) (type default)))
 (global_label "PGOOD_N"
  (shape input) (at 340.36 163.83 270) (effects (font (size 0.9 0.9)) (justify right))
  (property "Intersheetrefs" "${INTERSHEET_REFS}" (at 340.36 163.83 270) (effects (font (size 0.8 0.8)) (hide yes))))
 (symbol
  (lib_id "OpenKeys:R") (at 340.36 154.94 0) (unit 1) (in_bom yes) (on_board yes) (dnp no)
  (property "Reference" "R30" (at 344.36 153.44 0) (effects (font (size 1 1)) (justify left)))
  (property "Value" "47k" (at 344.36 156.44 0) (effects (font (size 1 1)) (justify left)))
  (property "Footprint" "Resistor_SMD:R_0603_1608Metric" (at 344.36 154.94 0) (effects (font (size 1 1)) (hide yes)))
  (property "Datasheet" "~" (at 344.36 154.94 0) (effects (font (size 1 1)) (hide yes))) (pin "1") (pin "2"))
 (wire (pts (xy 264.16 212.09) (xy 264.16 207.01)) (stroke (width 0) (type default)))
 (global_label "+3V3"
  (shape input) (at 264.16 207.01 90) (effects (font (size 0.9 0.9)) (justify left))
  (property "Intersheetrefs" "${INTERSHEET_REFS}" (at 264.16 207.01 90) (effects (font (size 0.8 0.8)) (hide yes))))
 (wire (pts (xy 264.16 219.71) (xy 264.16 224.79)) (stroke (width 0) (type default)))
 (global_label "FLASH_WP_N"
  (shape input) (at 264.16 224.79 270) (effects (font (size 0.9 0.9)) (justify right))
  (property "Intersheetrefs" "${INTERSHEET_REFS}" (at 264.16 224.79 270) (effects (font (size 0.8 0.8)) (hide yes))))
 (symbol
  (lib_id "OpenKeys:R") (at 264.16 215.9 0) (unit 1) (in_bom yes) (on_board yes) (dnp no)
  (property "Reference" "R31" (at 268.16 214.4 0) (effects (font (size 1 1)) (justify left)))
  (property "Value" "47k" (at 268.16 217.4 0) (effects (font (size 1 1)) (justify left)))
  (property "Footprint" "Resistor_SMD:R_0603_1608Metric" (at 268.16 215.9 0) (effects (font (size 1 1)) (hide yes)))
  (property "Datasheet" "~" (at 268.16 215.9 0) (effects (font (size 1 1)) (hide yes))) (pin "1") (pin "2"))
 (wire (pts (xy 302.26 212.09) (xy 302.26 207.01)) (stroke (width 0) (type default)))
 (global_label "+3V3"
  (shape input) (at 302.26 207.01 90) (effects (font (size 0.9 0.9)) (justify left))
  (property "Intersheetrefs" "${INTERSHEET_REFS}" (at 302.26 207.01 90) (effects (font (size 0.8 0.8)) (hide yes))))
 (wire (pts (xy 302.26 219.71) (xy 302.26 224.79)) (stroke (width 0) (type default)))
 (global_label "FLASH_HOLD_N"
  (shape input) (at 302.26 224.79 270) (effects (font (size 0.9 0.9)) (justify right))
  (property "Intersheetrefs" "${INTERSHEET_REFS}" (at 302.26 224.79 270) (effects (font (size 0.8 0.8)) (hide yes))))
 (symbol
  (lib_id "OpenKeys:R") (at 302.26 215.9 0) (unit 1) (in_bom yes) (on_board yes) (dnp no)
  (property "Reference" "R32" (at 306.26 214.4 0) (effects (font (size 1 1)) (justify left)))
  (property "Value" "47k" (at 306.26 217.4 0) (effects (font (size 1 1)) (justify left)))
  (property "Footprint" "Resistor_SMD:R_0603_1608Metric" (at 306.26 215.9 0) (effects (font (size 1 1)) (hide yes)))
  (property "Datasheet" "~" (at 306.26 215.9 0) (effects (font (size 1 1)) (hide yes))) (pin "1") (pin "2"))
 (wire (pts (xy 50.8 212.09) (xy 50.8 207.01)) (stroke (width 0) (type default)))
 (global_label "+3V3"
  (shape input) (at 50.8 207.01 90) (effects (font (size 0.9 0.9)) (justify left))
  (property "Intersheetrefs" "${INTERSHEET_REFS}" (at 50.8 207.01 90) (effects (font (size 0.8 0.8)) (hide yes))))
 (wire (pts (xy 50.8 219.71) (xy 50.8 224.79)) (stroke (width 0) (type default)))
 (global_label "GND"
  (shape input) (at 50.8 224.79 270) (effects (font (size 0.9 0.9)) (justify right))
  (property "Intersheetrefs" "${INTERSHEET_REFS}" (at 50.8 224.79 270) (effects (font (size 0.8 0.8)) (hide yes))))
 (symbol
  (lib_id "OpenKeys:C") (at 50.8 215.9 0) (unit 1) (in_bom yes) (on_board yes) (dnp no)
  (property "Reference" "C21" (at 54.8 214.4 0) (effects (font (size 1 1)) (justify left)))
  (property "Value" "100nF" (at 54.8 217.4 0) (effects (font (size 1 1)) (justify left)))
  (property "Footprint" "Capacitor_SMD:C_0603_1608Metric" (at 54.8 215.9 0) (effects (font (size 1 1)) (hide yes)))
  (property "Datasheet" "~" (at 54.8 215.9 0) (effects (font (size 1 1)) (hide yes))) (pin "1") (pin "2"))
 (wire (pts (xy 83.82 212.09) (xy 83.82 207.01)) (stroke (width 0) (type default)))
 (global_label "SE_CORE"
  (shape input) (at 83.82 207.01 90) (effects (font (size 0.9 0.9)) (justify left))
  (property "Intersheetrefs" "${INTERSHEET_REFS}" (at 83.82 207.01 90) (effects (font (size 0.8 0.8)) (hide yes))))
 (wire (pts (xy 83.82 219.71) (xy 83.82 224.79)) (stroke (width 0) (type default)))
 (global_label "GND"
  (shape input) (at 83.82 224.79 270) (effects (font (size 0.9 0.9)) (justify right))
  (property "Intersheetrefs" "${INTERSHEET_REFS}" (at 83.82 224.79 270) (effects (font (size 0.8 0.8)) (hide yes))))
 (symbol
  (lib_id "OpenKeys:C") (at 83.82 215.9 0) (unit 1) (in_bom yes) (on_board yes) (dnp no)
  (property "Reference" "C22" (at 87.82 214.4 0) (effects (font (size 1 1)) (justify left)))
  (property "Value" "100nF" (at 87.82 217.4 0) (effects (font (size 1 1)) (justify left)))
  (property "Footprint" "Capacitor_SMD:C_0603_1608Metric" (at 87.82 215.9 0) (effects (font (size 1 1)) (hide yes)))
  (property "Datasheet" "~" (at 87.82 215.9 0) (effects (font (size 1 1)) (hide yes))) (pin "1") (pin "2"))
 (wire (pts (xy 116.84 212.09) (xy 116.84 207.01)) (stroke (width 0) (type default)))
 (global_label "SE_CORE"
  (shape input) (at 116.84 207.01 90) (effects (font (size 0.9 0.9)) (justify left))
  (property "Intersheetrefs" "${INTERSHEET_REFS}" (at 116.84 207.01 90) (effects (font (size 0.8 0.8)) (hide yes))))
 (wire (pts (xy 116.84 219.71) (xy 116.84 224.79)) (stroke (width 0) (type default)))
 (global_label "GND"
  (shape input) (at 116.84 224.79 270) (effects (font (size 0.9 0.9)) (justify right))
  (property "Intersheetrefs" "${INTERSHEET_REFS}" (at 116.84 224.79 270) (effects (font (size 0.8 0.8)) (hide yes))))
 (symbol
  (lib_id "OpenKeys:C") (at 116.84 215.9 0) (unit 1) (in_bom yes) (on_board yes) (dnp no)
  (property "Reference" "C23" (at 120.84 214.4 0) (effects (font (size 1 1)) (justify left)))
  (property "Value" "1uF" (at 120.84 217.4 0) (effects (font (size 1 1)) (justify left)))
  (property "Footprint" "Capacitor_SMD:C_0603_1608Metric" (at 120.84 215.9 0) (effects (font (size 1 1)) (hide yes)))
  (property "Datasheet" "~" (at 120.84 215.9 0) (effects (font (size 1 1)) (hide yes))) (pin "1") (pin "2"))
 (wire (pts (xy 149.86 212.09) (xy 149.86 207.01)) (stroke (width 0) (type default)))
 (global_label "+3V3"
  (shape input) (at 149.86 207.01 90) (effects (font (size 0.9 0.9)) (justify left))
  (property "Intersheetrefs" "${INTERSHEET_REFS}" (at 149.86 207.01 90) (effects (font (size 0.8 0.8)) (hide yes))))
 (wire (pts (xy 149.86 219.71) (xy 149.86 224.79)) (stroke (width 0) (type default)))
 (global_label "GND"
  (shape input) (at 149.86 224.79 270) (effects (font (size 0.9 0.9)) (justify right))
  (property "Intersheetrefs" "${INTERSHEET_REFS}" (at 149.86 224.79 270) (effects (font (size 0.8 0.8)) (hide yes))))
 (symbol
  (lib_id "OpenKeys:C") (at 149.86 215.9 0) (unit 1) (in_bom yes) (on_board yes) (dnp no)
  (property "Reference" "C24" (at 153.86 214.4 0) (effects (font (size 1 1)) (justify left)))
  (property "Value" "100nF" (at 153.86 217.4 0) (effects (font (size 1 1)) (justify left)))
  (property "Footprint" "Capacitor_SMD:C_0603_1608Metric" (at 153.86 215.9 0) (effects (font (size 1 1)) (hide yes)))
  (property "Datasheet" "~" (at 153.86 215.9 0) (effects (font (size 1 1)) (hide yes))) (pin "1") (pin "2"))
 (wire (pts (xy 182.88 212.09) (xy 182.88 207.01)) (stroke (width 0) (type default)))
 (global_label "+3V3"
  (shape input) (at 182.88 207.01 90) (effects (font (size 0.9 0.9)) (justify left))
  (property "Intersheetrefs" "${INTERSHEET_REFS}" (at 182.88 207.01 90) (effects (font (size 0.8 0.8)) (hide yes))))
 (wire (pts (xy 182.88 219.71) (xy 182.88 224.79)) (stroke (width 0) (type default)))
 (global_label "GND"
  (shape input) (at 182.88 224.79 270) (effects (font (size 0.9 0.9)) (justify right))
  (property "Intersheetrefs" "${INTERSHEET_REFS}" (at 182.88 224.79 270) (effects (font (size 0.8 0.8)) (hide yes))))
 (symbol
  (lib_id "OpenKeys:C") (at 182.88 215.9 0) (unit 1) (in_bom yes) (on_board yes) (dnp no)
  (property "Reference" "C25" (at 186.88 214.4 0) (effects (font (size 1 1)) (justify left)))
  (property "Value" "100nF" (at 186.88 217.4 0) (effects (font (size 1 1)) (justify left)))
  (property "Footprint" "Capacitor_SMD:C_0603_1608Metric" (at 186.88 215.9 0) (effects (font (size 1 1)) (hide yes)))
  (property "Datasheet" "~" (at 186.88 215.9 0) (effects (font (size 1 1)) (hide yes))) (pin "1") (pin "2"))
 (text "SE I2C1 is separate from UI I2C2. Use authenticated SE session and policy-bound objects.\nExternal flash stores AEAD ciphertext with authenticated metadata, version and anti-rollback design.\nSE certification alone does not validate MCU, fingerprint path, PCB or complete product." (at 134 255 0) (effects (font (size 1.3 1.3))))
 (text "RTC is a time source, not a security root.\nCheck oscillator/time flags and require trusted resync.\nProtect time changes with device unlock + confirmation.\nBAT is a protected 1S pack, max 4.2 V." (at 320 184 0) (effects (font (size 1.3 1.3)))))
